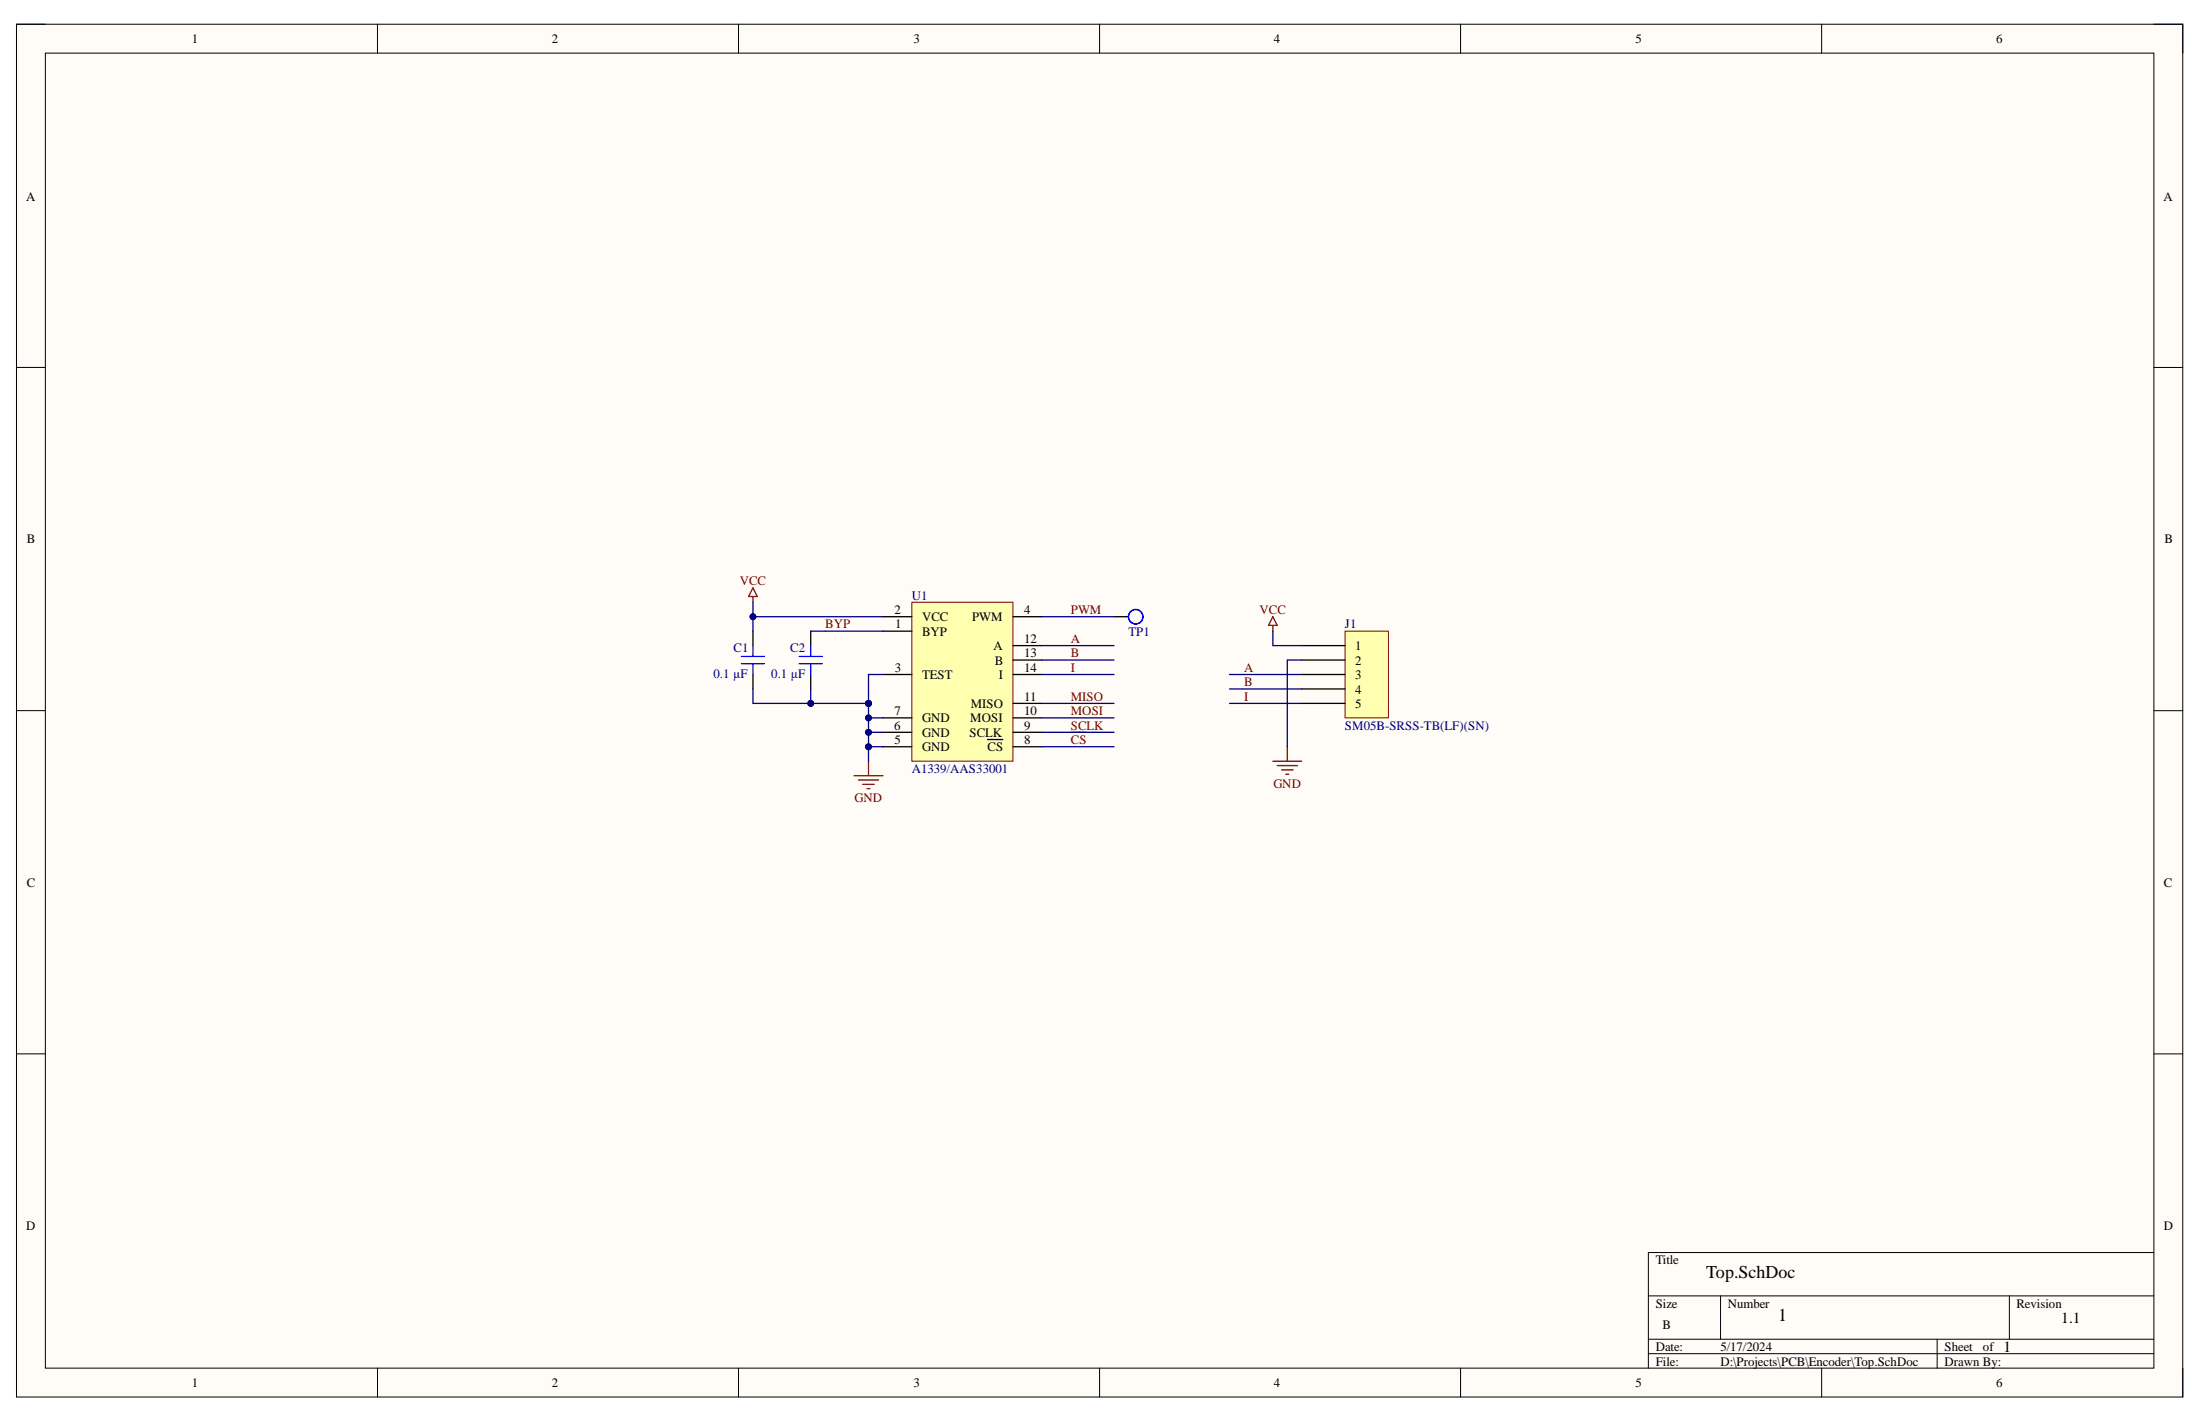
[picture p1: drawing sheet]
<svg xmlns="http://www.w3.org/2000/svg" width="432mm" height="279mm" viewBox="0 0 432 279" stroke-linecap="round" stroke-linejoin="round" font-family="sans-serif">
<path d="M3.2 4.8h425.2v269.3h-425.2z" fill-rule="evenodd" fill="#fffcf8"/>
<path d="M3.2 4.8h425.2v269.3h-425.2z" fill="none" stroke="#000" stroke-width=".2"/>
<path d="M8.9 10.4h413.8v258.1h-413.8z" fill-rule="evenodd" fill="#fffcf8"/>
<g fill="none" stroke="#000" stroke-width=".2">
<path d="M3.2 4.8h5.7M8.9 10.4h413.8v258.1h-413.8zM74.1 4.8v5.6M144.9 4.8v5.6M215.8 4.8v5.6M286.7 4.8v5.6M357.5 4.8v5.6M422.7 4.8h5.7v5.6M3.2 72.1h5.7M422.7 72.1h5.7M3.2 139.5h5.7M422.7 139.5h5.7"/>
<path d="M3.2 206.8h5.7M422.7 206.8h5.7M323.5 254.3h99.2M337.7 254.3v8.5M394.4 254.3v8.5M422.7 245.8h-99.2v22.7M74.1 268.5v5.6M144.9 268.5v5.6M215.8 268.5v5.6M286.7 268.5v5.6M323.5 262.8h99.2M323.5 265.6h99.2"/>
<path d="M357.5 268.5v5.6M380.2 262.8v5.7M428.4 268.5v5.6"/>
</g>
<path d="M147.8 115.3l.8 1.8h-1.7zM147.8 117.1v1.1M167.6 152.2h5.7M168.5 153.1h3.9M169.3 153.9h2.3M170.2 154.8h.5M170.5 149.4v2.8" fill="none" stroke="#800000" stroke-width=".25"/>
<path d="M179 118.2h19.8v31.2h-19.8z" fill-rule="evenodd" fill="#ffffb0"/>
<path d="M179 118.2h19.8v31.2h-19.8z" fill="none" stroke="#800000" stroke-width=".2"/>
<g fill="none" stroke="#000" stroke-width=".25">
<path d="M147.8 123.9v2.8M147.8 132.4v2.8M159.1 123.9v2.8M159.1 132.4v2.8M173.3 121h5.7M173.3 123.9h5.7M173.3 132.4h5.7M198.8 121h5.7M198.8 132.4h5.7M198.8 129.5h5.7M198.8 126.7h5.7M198.8 138h5.7"/>
<path d="M218.7 121h2.8M173.3 140.9h5.7M173.3 143.7h5.7M173.3 146.5h5.7M193.8 145.1h3M198.8 140.9h5.7M198.8 143.7h5.7M198.8 146.5h5.7"/>
</g>
<path d="M249.8 121l.9 1.7h-1.7zM249.8 122.7v1.2M210.1 143.7h3M249.8 149.4h5.7M250.7 150.2h3.9M251.5 151.1h2.3M252.4 151.9h.5M252.7 146.5v2.9" fill="none" stroke="#800000" stroke-width=".25"/>
<g fill="none" stroke="#00f" stroke-width=".25">
<path d="M145.5 130.2h4.6M145.5 128.8h4.6M147.8 126.7v2.1M147.8 130.2v2.2M156.9 130.2h4.5M156.9 128.8h4.5M159.1 126.7v2.1M159.1 130.2v2.2"/>
<circle cx="222.9" cy="121" r="1.42"/>
</g>
<path d="M264 123.9h8.5v17h-8.5z" fill-rule="evenodd" fill="#ffffb0"/>
<path d="M264 123.9h8.5v17h-8.5z" fill="none" stroke="#800000" stroke-width=".2"/>
<path d="M255.5 126.7h8.5M255.5 129.5h8.5M255.5 132.4h8.5M255.5 135.2h8.5M255.5 138h8.5" fill="none" stroke="#000" stroke-width=".25"/>
<path d="M173.3 143.7h-2.8v2.8h2.8" fill="none" stroke="#000080" stroke-width=".25"/>
<circle cx="170.5" cy="143.7" r=".57" fill="#000080"/>
<circle cx="170.5" cy="143.7" r=".57" fill="none" stroke="#000080" stroke-width=".2"/>
<circle cx="170.5" cy="146.5" r=".57" fill="#000080"/>
<circle cx="170.5" cy="146.5" r=".57" fill="none" stroke="#000080" stroke-width=".2"/>
<path d="M170.5 146.5v2.9" fill="none" stroke="#000080" stroke-width=".25"/>
<circle cx="170.5" cy="146.5" r=".57" fill="#000080"/>
<circle cx="170.5" cy="146.5" r=".57" fill="none" stroke="#000080" stroke-width=".2"/>
<path d="M162 123.9h11.3M173.3 132.4h-2.8v5.6M204.5 140.9h14.2M204.5 143.7h14.2M204.5 146.5h14.2" fill="none" stroke="#000080" stroke-width=".25"/>
<circle cx="170.5" cy="138" r=".57" fill="#000080"/>
<circle cx="170.5" cy="138" r=".57" fill="none" stroke="#000080" stroke-width=".2"/>
<path d="M147.8 118.2v2.8h25.5" fill="none" stroke="#000080" stroke-width=".25"/>
<circle cx="147.8" cy="121" r=".57" fill="#000080"/>
<circle cx="147.8" cy="121" r=".57" fill="none" stroke="#000080" stroke-width=".2"/>
<path d="M147.8 121v2.9" fill="none" stroke="#000080" stroke-width=".25"/>
<circle cx="147.8" cy="121" r=".57" fill="#000080"/>
<circle cx="147.8" cy="121" r=".57" fill="none" stroke="#000080" stroke-width=".2"/>
<path d="M159.1 135.2v2.8" fill="none" stroke="#000080" stroke-width=".25"/>
<circle cx="159.1" cy="138" r=".57" fill="#000080"/>
<circle cx="159.1" cy="138" r=".57" fill="none" stroke="#000080" stroke-width=".2"/>
<path d="M170.5 140.9h2.8" fill="none" stroke="#000080" stroke-width=".25"/>
<circle cx="170.5" cy="140.9" r=".57" fill="#000080"/>
<circle cx="170.5" cy="140.9" r=".57" fill="none" stroke="#000080" stroke-width=".2"/>
<path d="M147.8 135.2v2.8h22.7M159.1 123.9h2.9M204.5 121h14.2M204.5 126.7h14.2M204.5 129.5h14.2M204.5 132.4h14.2M204.5 138h14.2M241.3 132.4h14.2M241.3 138h14.2M241.3 135.2h14.2M249.8 123.9v2.8h5.7M255.5 129.5h-2.8v17" fill="none" stroke="#000080" stroke-width=".25"/>
<circle cx="159.1" cy="138" r=".57" fill="#000080"/>
<circle cx="159.1" cy="138" r=".57" fill="none" stroke="#000080" stroke-width=".2"/>
<circle cx="170.5" cy="138" r=".57" fill="#000080"/>
<circle cx="170.5" cy="138" r=".57" fill="none" stroke="#000080" stroke-width=".2"/>
<path d="M170.5 138v5.7" fill="none" stroke="#000080" stroke-width=".25"/>
<circle cx="170.5" cy="143.7" r=".57" fill="#000080"/>
<circle cx="170.5" cy="143.7" r=".57" fill="none" stroke="#000080" stroke-width=".2"/>
<circle cx="170.5" cy="140.9" r=".57" fill="#000080"/>
<circle cx="170.5" cy="140.9" r=".57" fill="none" stroke="#000080" stroke-width=".2"/>
<circle cx="170.5" cy="138" r=".57" fill="#000080"/>
<circle cx="170.5" cy="138" r=".57" fill="none" stroke="#000080" stroke-width=".2"/>
<g font-size="3.6">
<text x="334.9" y="250.7">Top.SchDoc</text>
<text x="349" y="259.3">1</text>
</g>
<g font-size="3">
<text x="404.6" y="259.6">1.1</text>
<text x="393.2" y="265.3">1</text>
</g>
<g font-size="2.5">
<text x="37.6" y="8.5">1</text>
<text x="108.3" y="8.5">2</text>
<text x="179.3" y="8.5">3</text>
<text x="250" y="8.5">4</text>
<text x="321" y="8.5">5</text>
<text x="391.8" y="8.5">6</text>
<text x="5.2" y="39.4">A</text>
<text x="424.6" y="39.4">A</text>
<text x="5.2" y="106.6">B</text>
<text x="424.8" y="106.6">B</text>
<text x="175.6" y="120.5">2</text>
<text x="175.7" y="123.3">1</text>
<text x="181" y="121.9">VCC</text>
<text x="181" y="124.8">BYP</text>
<text x="190.8" y="121.9">PWM</text>
<text x="201" y="120.5">4</text>
<text x="175.6" y="131.9">3</text>
<text x="195" y="127.5">A</text>
<text x="195.3" y="130.4">B</text>
<text x="201" y="131.9">14</text>
<text x="201" y="129">13</text>
<text x="201" y="126.2">12</text>
<text x="266" y="127.5">1</text>
<text x="266" y="130.4">2</text>
<text x="181" y="133.2">TEST</text>
<text x="196" y="133.2">I</text>
<text x="201" y="137.5">11</text>
<text x="266" y="133.2">3</text>
<text x="266" y="136.1">4</text>
<text x="175.5" y="143.2">6</text>
<text x="175.6" y="140.3">7</text>
<text x="181" y="141.8">GND</text>
<text x="190.4" y="141.8">MOSI</text>
<text x="190.5" y="138.9">MISO</text>
<text x="201" y="140.3">10</text>
<text x="201" y="143.2">9</text>
<text x="266" y="138.9">5</text>
<text x="175.6" y="146">5</text>
<text x="181" y="144.6">GND</text>
<text x="181" y="147.4">GND</text>
<text x="190.3" y="144.6">SCLK</text>
<text x="193.8" y="147.4">CS</text>
<text x="201" y="146">8</text>
<text x="5.2" y="174">C</text>
<text x="424.7" y="174">C</text>
<text x="5.2" y="241.4">D</text>
<text x="424.7" y="241.4">D</text>
<text x="325" y="248.1">Title</text>
<text x="325" y="256.6">Size</text>
<text x="339.1" y="256.6">Number</text>
<text x="395.8" y="256.6">Revision</text>
<text x="326.3" y="260.9">B</text>
<text x="325" y="265.1">Date:</text>
<text x="325" y="268">File:</text>
<text x="337.7" y="265.1">5/17/2024</text>
<text x="337.7" y="268">D:\Projects\PCB\Encoder\Top.SchDoc</text>
<text x="381.7" y="265.1">Sheet</text>
<text x="381.7" y="268">Drawn By:</text>
<text x="389.2" y="265.1">of</text>
<text x="37.6" y="272.2">1</text>
<text x="108.3" y="272.2">2</text>
<text x="179.3" y="272.2">3</text>
<text x="250" y="272.2">4</text>
<text x="321" y="272.2">5</text>
<text x="391.8" y="272.2">6</text>
</g>
<g font-size="2.5" fill="#800000">
<text x="145.2" y="114.9">VCC</text>
<text x="161.9" y="123.3">BYP</text>
<text x="210.2" y="120.5">PWM</text>
<text x="247.2" y="120.5">VCC</text>
<text x="210.2" y="126.2">A</text>
<text x="210.2" y="129">B</text>
<text x="210.2" y="131.9">I</text>
<text x="244.2" y="131.9">A</text>
<text x="210.2" y="137.5">MISO</text>
<text x="244.2" y="134.7">B</text>
<text x="244.2" y="137.5">I</text>
<text x="210.2" y="140.3">MOSI</text>
<text x="210.2" y="143.2">SCLK</text>
<text x="210.2" y="146">CS</text>
<text x="249.9" y="154.5">GND</text>
<text x="167.7" y="157.3">GND</text>
</g>
<g font-size="2.5" fill="#000080">
<text x="178.9" y="117.6">U1</text>
<text x="221.5" y="124.8">TP1</text>
<text x="264" y="123.3">J1</text>
<text x="144" y="127.9">C1</text>
<text x="155.1" y="127.9">C2</text>
<text x="140" y="133">0.1 µF</text>
<text x="151.4" y="133">0.1 µF</text>
<text x="264" y="143.2">SM05B-SRSS-TB(LF)(SN)</text>
<text x="178.9" y="151.7">A1339/AAS33001</text>
</g>
</svg>
